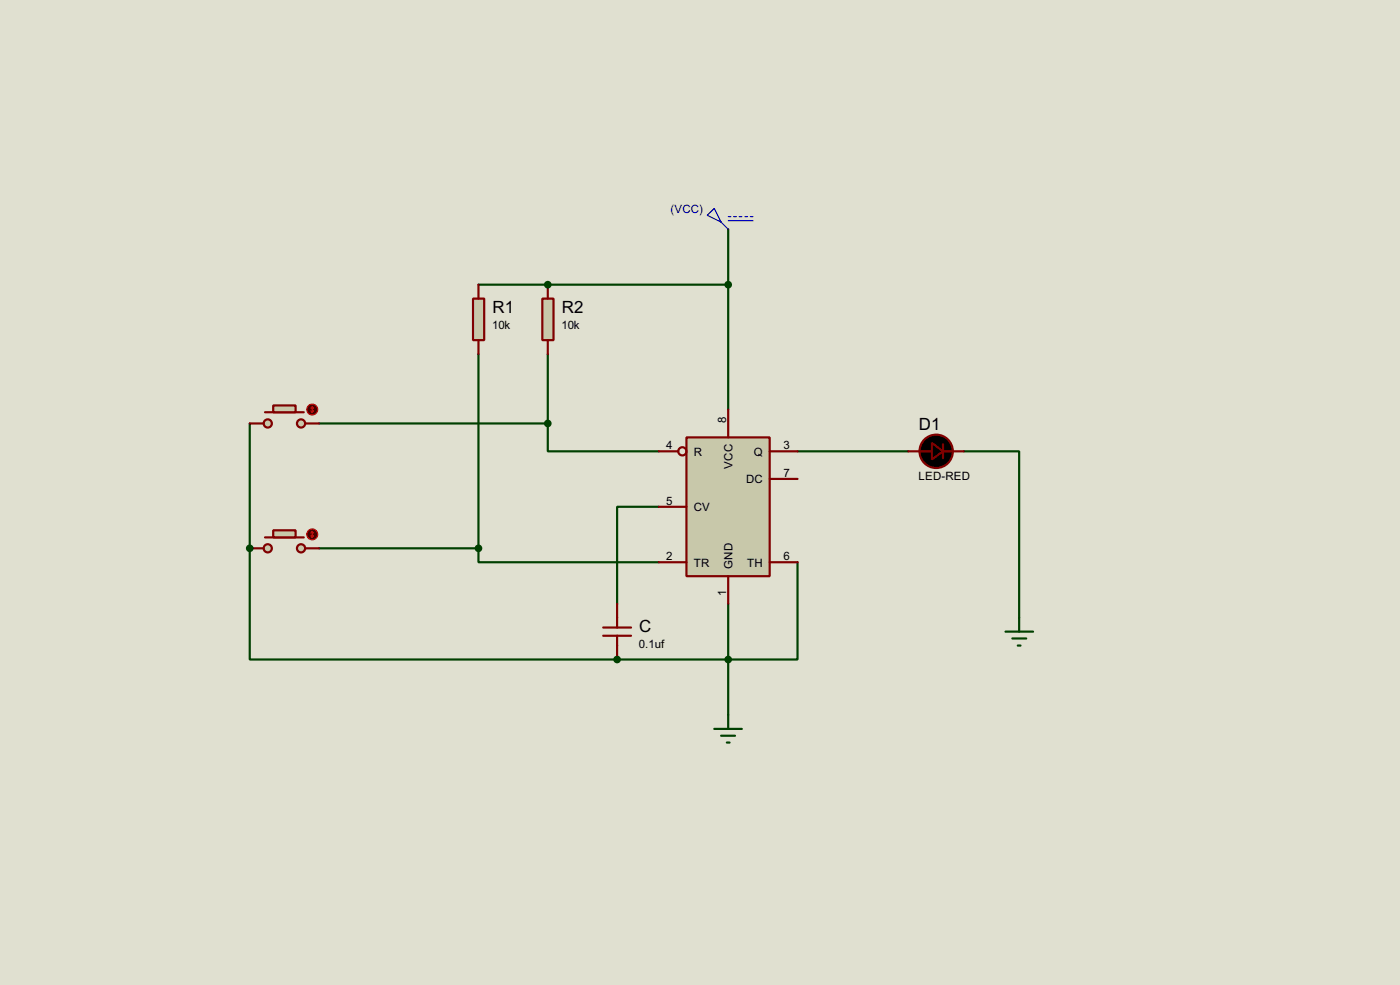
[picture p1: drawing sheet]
<svg xmlns="http://www.w3.org/2000/svg" width="256mm" height="180mm" viewBox="0 0 256 180" stroke-linecap="round" stroke-linejoin="round" font-family="sans-serif">
<path d="M0 0h256.5v180.3h-256.5z" fill="#e0e0d0"/>
<path d="M87.7 52.1h12.7" fill="none" stroke="#004000" stroke-width=".4"/>
<circle cx="100.4" cy="52.1" r=".2" fill="#004000"/>
<path d="M45.8 77.5v22.9M58.5 77.5h41.9M87.7 64.8v35.6M100.4 77.5v5.1h20.3M100.4 64.8v12.7M120.7 92.8h-7.6v17.7M58.5 100.4h29.2M87.7 100.4v2.5h33" fill="none" stroke="#004000" stroke-width=".4"/>
<g fill="#004000">
<circle cx="45.8" cy="100.4" r=".2"/>
<circle cx="113.1" cy="120.7" r=".2"/>
</g>
<path d="M100.4 52.1h33M133.4 42v33M146.1 82.6h20.3M176.6 82.6h10.1v30.5M45.8 100.4v20.3h100.3v-17.8M133.4 110.5v20.4" fill="none" stroke="#004000" stroke-width=".4"/>
<path d="M125.8 80.1h15.2v25.4h-15.2z" fill="#c8c8aa" stroke="#800000" stroke-width=".4"/>
<g fill="none" stroke="#800000" stroke-width=".4">
<path d="M133.4 75v5.1M120.7 82.6h3.6M120.7 92.8h5.1M141 82.6h5.1M141 87.7h5.1M120.7 102.9h5.1M133.4 105.5v5M141 102.9h5.1"/>
<circle cx="125" cy="82.6" r=".75"/>
</g>
<path d="M99.4 54.7h2v7.6h-2z" fill="#c8c8aa" stroke="#800000" stroke-width=".4"/>
<path d="M100.4 52.1v2.6M100.4 62.3v2.5" fill="none" stroke="#800000" stroke-width=".4"/>
<path d="M86.7 54.7h2v7.6h-2z" fill="#c8c8aa" stroke="#800000" stroke-width=".4"/>
<path d="M87.7 52.1v2.6M87.7 62.3v2.5" fill="none" stroke="#800000" stroke-width=".4"/>
<circle cx="100.3" cy="52.1" r=".5" fill="#004000" stroke="#004000" stroke-width=".4"/>
<g fill="#c8c8aa" stroke="#800000" stroke-width=".4">
<circle cx="55.1" cy="100.4" r=".75"/>
<circle cx="49" cy="100.4" r=".75"/>
</g>
<path d="M48.6 98.4h7.1" fill="none" stroke="#800000" stroke-width=".4"/>
<path d="M50.1 97.1h4.1v1.3h-4.1z" fill="#c8c8aa" stroke="#800000" stroke-width=".4"/>
<path d="M45.8 100.4h2.5M55.9 100.4h2.6" fill="none" stroke="#800000" stroke-width=".4"/>
<circle cx="57.2" cy="97.8" r="1" fill="#400000" stroke="#f00" stroke-width=".2"/>
<path d="M57 98.1l.2 .3M57.2 97.3v1.1M57.2 97.3l-.2 .3M57.2 97.3l.3 .3M57.5 98.1l-.3 .3" fill="none" stroke="#f00" stroke-width=".2"/>
<g fill="#c8c8aa" stroke="#800000" stroke-width=".4">
<circle cx="55.1" cy="77.5" r=".75"/>
<circle cx="49" cy="77.5" r=".75"/>
</g>
<path d="M48.6 75.5h7.1" fill="none" stroke="#800000" stroke-width=".4"/>
<path d="M50.1 74.2h4.1v1.3h-4.1z" fill="#c8c8aa" stroke="#800000" stroke-width=".4"/>
<path d="M45.8 77.5h2.5M55.9 77.5h2.6" fill="none" stroke="#800000" stroke-width=".4"/>
<circle cx="57.2" cy="75" r="1" fill="#400000" stroke="#f00" stroke-width=".2"/>
<path d="M57 75.2l.2 .3M57.2 74.5v1M57.2 74.5l-.2 .2M57.2 74.5l.3 .2M57.5 75.2l-.3 .3" fill="none" stroke="#f00" stroke-width=".2"/>
<g fill="#004000" stroke="#004000" stroke-width=".4">
<circle cx="100.3" cy="77.5" r=".5"/>
<circle cx="87.6" cy="100.4" r=".5"/>
<circle cx="45.7" cy="100.4" r=".5"/>
<circle cx="113" cy="120.7" r=".5"/>
<circle cx="133.4" cy="120.7" r=".5"/>
<circle cx="133.4" cy="52.1" r=".5"/>
</g>
<path d="M166.4 82.6h4.3M172.8 81.3v2.6M172.8 82.6h3.8M110.5 116.4h5.1M110.5 114.9h5.1M113.1 110.5v4.4M113.1 116.4v4.3" fill="none" stroke="#800000" stroke-width=".4"/>
<path d="M184.2 115.6h5.1M185.5 116.9h2.5M186.5 118.2h.5M186.7 113.1v2.5M130.9 133.4h5M132.1 134.7h2.6M133.2 135.9h.5M133.4 130.9v2.5" fill="none" stroke="#004000" stroke-width=".4"/>
<path d="M129.6 39.4l1.3-1.2 1.2 2.5zM133.4 39.7h.5M134.4 39.7h.5M135.4 39.7h.5M136.5 39.7h.5M137.5 39.7h.5M132.1 40.7l1.3 1.3M133.4 40.4h4.6" fill="none" stroke="#0000c0" stroke-width=".2"/>
<g fill="#000" stroke="#800000" stroke-width=".4">
<path d="M170.7 81.1l2.1 1.5-2.1 1.5z"/>
<circle cx="171.5" cy="82.6" r="3.1"/>
</g>
<g font-size="3.5">
<text x="90.2" y="57.4">R1</text>
<text x="102.9" y="57.4">R2</text>
<text x="168.3" y="78.8">D1</text>
<text x="117.1" y="115.8">C</text>
</g>
<text font-size="2.4" fill="#0000c0" x="122.9" y="39">(VCC)</text>
<g font-size="2.4">
<text x="90.2" y="60.3">10k</text>
<text x="102.9" y="60.3">10k</text>
<text x="133" y="77.5" transform="rotate(-90 133 77.5)">8</text>
<text x="122.1" y="82.2">4</text>
<text x="127.1" y="83.4">R</text>
<text x="138.1" y="83.4">Q</text>
<text x="143.6" y="82.2">3</text>
<text x="134.2" y="85.8" transform="rotate(-90 134.2 85.8)">VCC</text>
<text x="136.7" y="88.5">DC</text>
<text x="143.6" y="87.3">7</text>
<text x="168.3" y="87.8">LED-RED</text>
<text x="122.1" y="92.4">5</text>
<text x="127.1" y="93.6">CV</text>
<text x="122.1" y="102.5">2</text>
<text x="127.1" y="103.7">TR</text>
<text x="134.2" y="104.1" transform="rotate(-90 134.2 104.1)">GND</text>
<text x="136.9" y="103.7">TH</text>
<text x="143.6" y="102.5">6</text>
<text x="133" y="109.2" transform="rotate(-90 133 109.2)">1</text>
<text x="117.1" y="118.7">0.1uf</text>
</g>
</svg>
